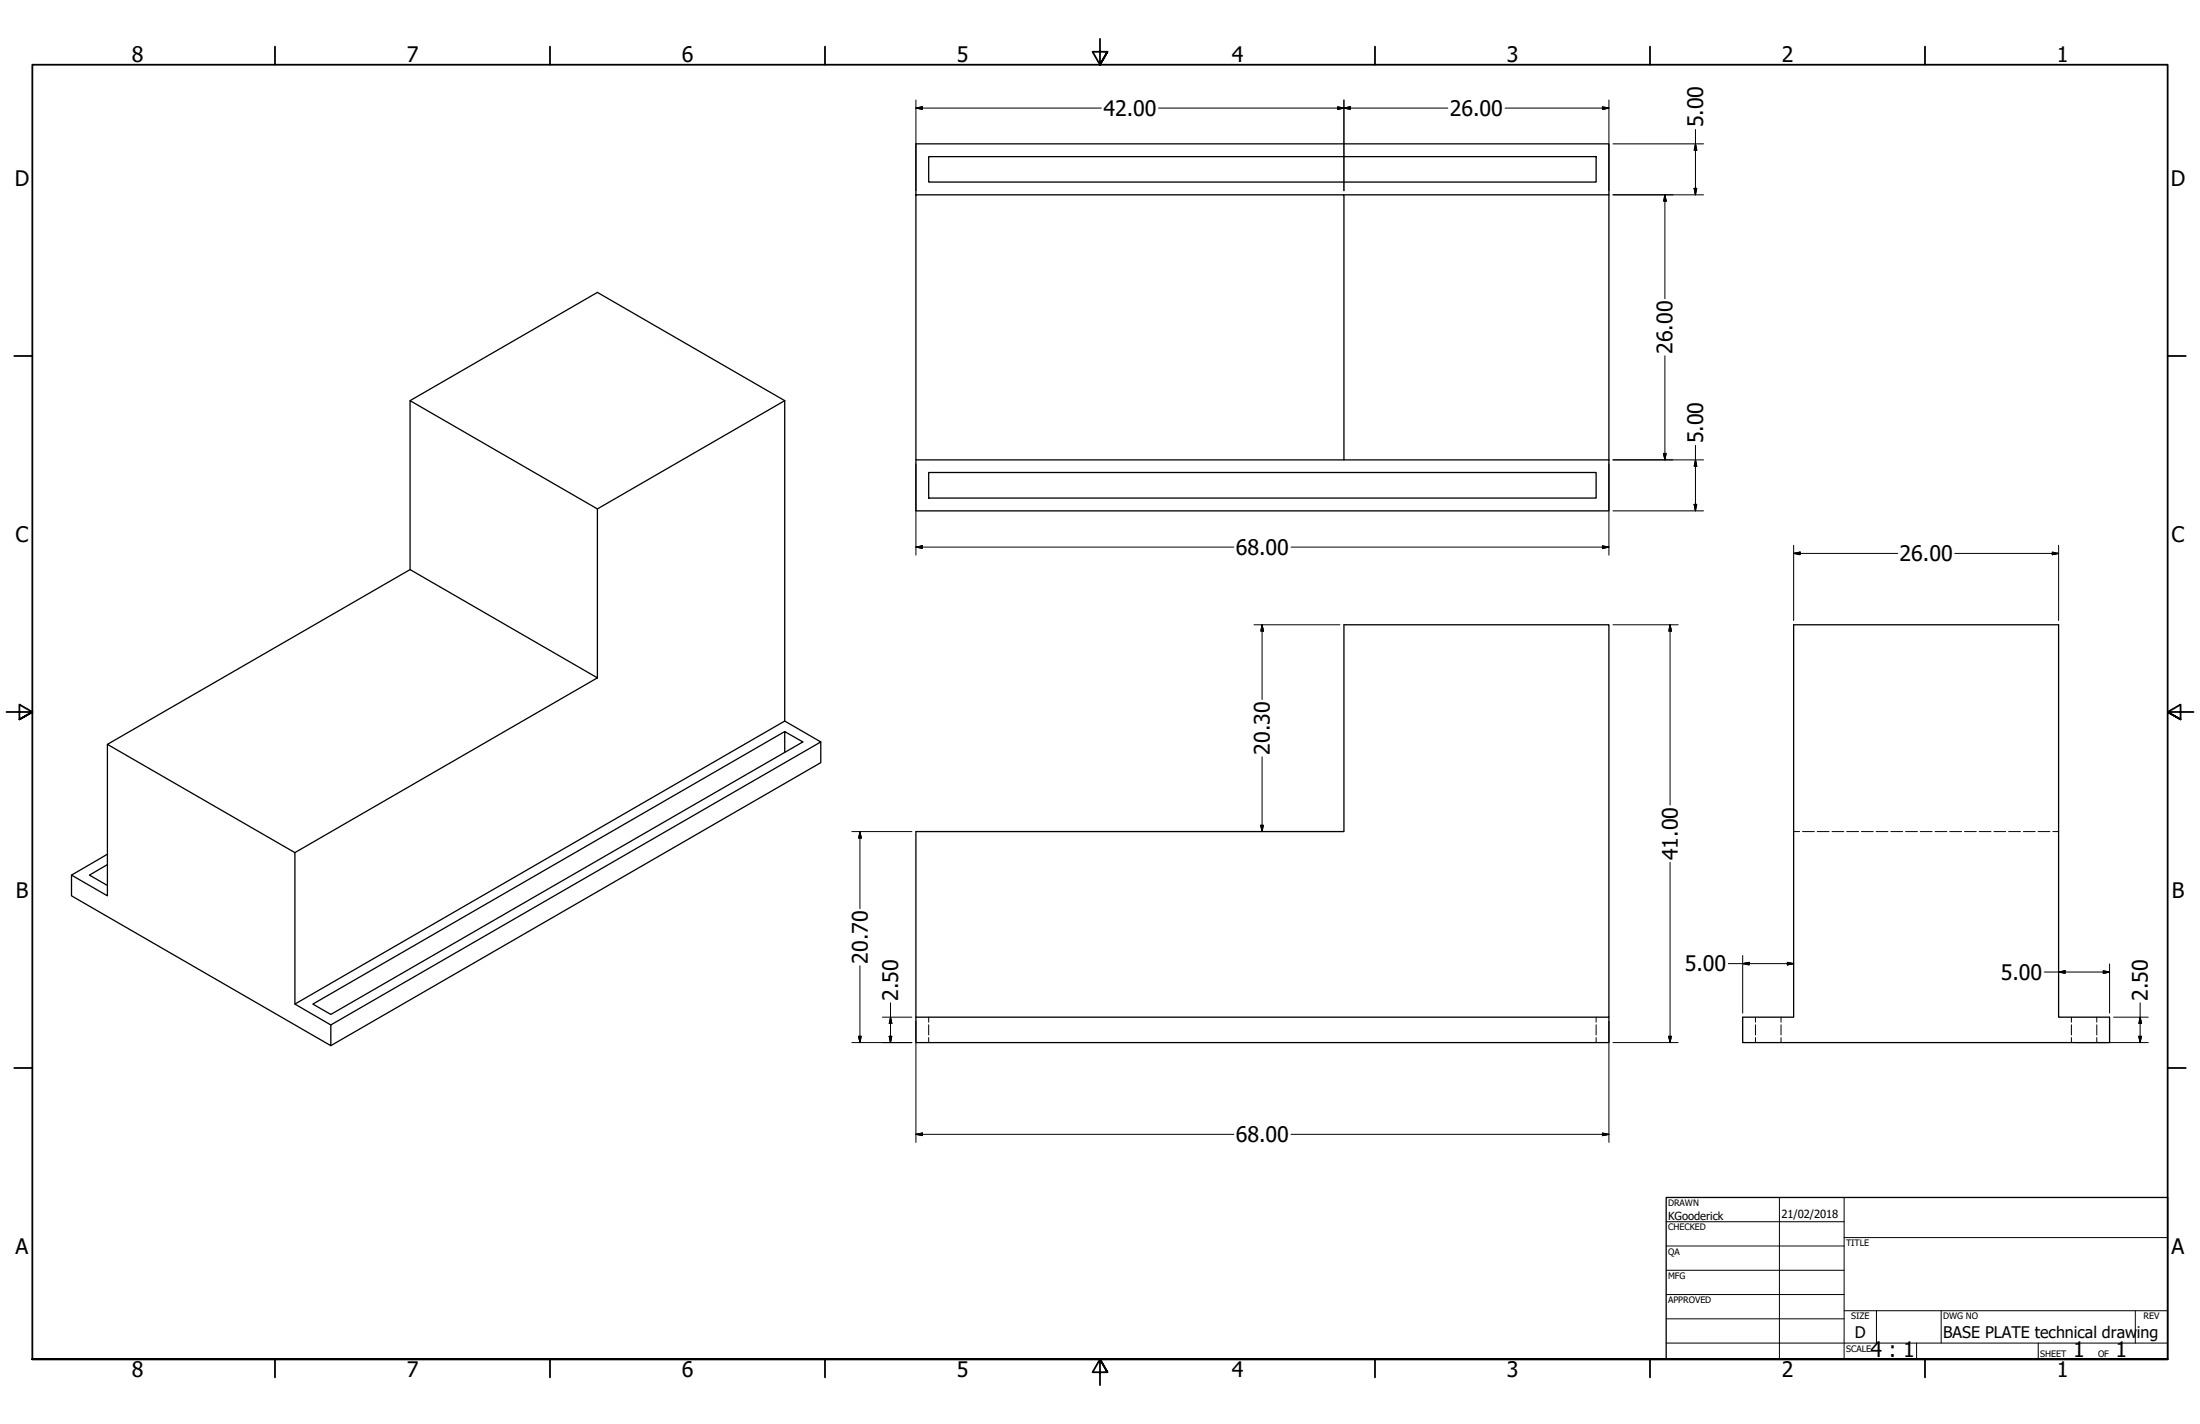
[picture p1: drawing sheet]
<svg xmlns="http://www.w3.org/2000/svg" width="864mm" height="559mm" viewBox="0 0 864 559" stroke-linecap="round" stroke-linejoin="round" font-family="sans-serif">
<!-- layer: Visible (ANSI) -->
<g fill="none" stroke="#000" stroke-width=".51">
<path d="M359.5 76.5v104h168.1v-104h-168.1v-20h272.1v20M364.6 61.5h262v9.9h-262zM527.6 76.5h104M631.6 76.5v104M161 157.2l73.5-42.5 73.5 42.5M308 157.2v125.8l-192.2 111M308 157.2l-73.5 42.5M359.5 180.5v20h272.1v-20M364.6 185.4h262v10.1h-262zM527.6 180.5h104M161 223.5l-118.8 68.6 73.6 42.5M704.1 245.2h104v154h20v9.9h-144v-9.9h20z"/>
<path d="M234.5 266v-66.3l-73.5-42.5v66.3l73.5 42.5-118.7 68.6M42.2 292.1v59.4l-14.1-8.1M308 283l14.2 8.1-192.3 111.1M308 287.1l-185.2 106.9 7.1 4.1 185.3-107-7.2-4v8.1M322.2 291.1v8.2l-192.3 111M42.2 335.2l-14.1 8.2v8.1l101.8 58.8v-8.1M42.2 339.3l-7.1 4.1 7.1 4.1M115.8 334.6v59.4l14.1 8.2M359.5 399.2h272.1v-154h-104v81.1h-168.1v82.8h272.1v-9.9"/>
</g>
<!-- layer: Hidden (ANSI) -->
<g fill="none" stroke="#000" stroke-width=".39">
<path d="M704.1 326.3h2.3M707.6 326.3h4.6M713.4 326.3h4.6M719.1 326.3h4.7M724.9 326.3h4.7M730.7 326.3h4.6M736.5 326.3h4.6M742.3 326.3h4.6M748 326.3h4.7M753.8 326.3h4.6M759.6 326.3h4.6M765.4 326.3h4.6"/>
<path d="M771.1 326.3h4.7M776.9 326.3h4.7M782.7 326.3h4.6M788.5 326.3h4.6M794.3 326.3h4.6M800 326.3h4.7M805.8 326.3h2.3M364.6 399.2v1.9M626.6 399.2v1.9M689.1 399.2v1.9M699.1 399.2v1.9M813.1 399.2v1.9"/>
<path d="M823.1 399.2v1.9M364.6 402.1v4M364.6 407.2v1.9M626.6 402.1v4M626.6 407.2v1.9M689.1 402.1v4M689.1 407.2v1.9M699.1 402.1v4M699.1 407.2v1.9M813.1 402.1v4M813.1 407.2v1.9M823.1 402.1v4"/>
<path d="M823.1 407.2v1.9"/>
</g>
<!-- layer: Border (ANSI) -->
<g fill="none" stroke="#000" stroke-width=".7">
<path d="M107.9 18.3v7.1M215.9 18.3v7.1M323.8 18.3v7.1M431.8 15.2v10.2l-2.9-5.1h5.8l-2.9 5.1 2.9-5.1M539.8 18.3v7.1M647.7 18.3v7.1M755.6 18.3v7.1M5.6 139.7h7.1M850.9 139.7h7.1M2.5 279.4h10.2l-5.1-2.9v5.8l5.1-2.9-5.1 2.9M861.1 279.4h-10.2l5.1-2.9v5.8l-5.1-2.9 5.1 2.9M5.6 419.1h7.1"/>
<path d="M850.9 419.1h7.1M12.7 533.4v-508h838.2v508h-838.2h838.2M107.9 533.4v7.1M215.9 533.4v7.1M323.8 533.4v7.1M434.7 538.5l-2.9-5.1 2.9 5.1h-5.8l2.9-5.1v10.2M539.8 533.4v7.1M647.7 533.4v7.1M755.6 533.4v7.1"/>
</g>
<!-- layer: Title (ANSI) -->
<g fill="none" stroke="#000" stroke-width=".39">
<path d="M654 479.4h69.9M698.5 469.9v63.5M723.9 469.9v63.5M654 488.9h69.9M654 498.5h69.9M723.9 485.6h127M654 508h69.9M654 517.5h69.9M723.9 514.3h127M736.6 514.3v12.7M762 514.3v12.7M838.2 514.3v12.7"/>
<path d="M654 527h196.9M752.3 527v6.4M800.1 527v6.4"/>
</g>
<path d="M654 469.9h196.9v63.5h-196.9z" fill="none" stroke="#000" stroke-width=".51"/>
<!-- layer: Dimension (ANSI) -->
<g fill="none" stroke="#000" stroke-width=".39">
<path d="M359.5 39.2v35.7M527.6 39.2v35.7M631.6 39.2v35.7M359.5 42.4l2.6-.5v1zM359.5 42.4h72.8M454.8 42.4h113.5M525.1 41.9l2.5 .5-2.5 .5zM527.6 42.4l2.4-.5v1zM590.8 42.4h40.8M629 41.9l2.6 .5-2.6 .5zM633.2 56.5h35.5M665.5 56.5l.6 2.4h-1.1z"/>
<path d="M665.5 50.8v25.7M633.2 76.5h35.5M653.5 76.5l.5 2.4h-1zM653.5 76.5v40.7M665 73.9h1.1l-.6 2.6zM653.5 139.6v40.9M653 177.9h1l-.5 2.6zM665.5 174.8v25.7M359.5 182.1v35.8M631.6 182.1v35.8M633.2 180.5h35.5M665 197.9h1.1l-.6 2.6z"/>
<path d="M665.5 180.5l.6 2.4h-1.1zM359.5 214.7l2.6-.5v1zM359.5 214.7h124.8M506.8 214.7h124.8M629 214.2l2.6 .5-2.6 .5zM633.2 200.5h35.5M704.1 217.2l2.5-.5v1zM704.1 217.2h40.8M704.1 214v29.5M767.3 217.2h40.8M805.6 216.7l2.5 .5-2.5 .5zM808.1 214v29.5"/>
<path d="M492.3 245.2h33.7M495.4 245.2l.5 2.4h-1zM495.4 245.2v29.3M633.2 245.2h25.5M655.6 245.2l.5 2.4h-1zM655.6 245.2v70.7M495.4 297v29.3M334.4 326.3h23.5M337.6 326.3l.5 2.6h-1zM337.6 326.3v30.3M494.9 323.8h1l-.5 2.5zM655.6 338.4v70.7"/>
<path d="M337.6 379v30.1M678.4 378.1h25.7M684.1 378.1l2.5-.5v1.1zM684.1 375v22.6M701.6 377.6l2.5 .5-2.5 .6zM828.1 378.3v19.3M346.4 399.2h11.5M349.6 399.2l.5 2.4h-1zM349.6 393.5v15.6M802.4 381.4h25.7M808.1 381.4l2.5-.5v1.1zM825.6 380.9l2.5 .5-2.5 .6z"/>
<path d="M829.7 399.2h13.6M840.1 399.2l.5 2.4h-1zM840.1 393.5v15.6M334.4 409.1h23.5M337.1 406.7h1l-.5 2.4zM349.1 406.7h1l-.5 2.4zM359.5 400.7v47.6M631.6 400.7v47.6M633.2 409.1h25.5M655.1 406.7h1l-.5 2.4zM814.7 409.1h28.6M839.6 406.7h1l-.5 2.4z"/>
<path d="M359.5 445.1l2.6-.5v1zM359.5 445.1h124.8M506.8 445.1h124.8M629 444.6l2.6 .5-2.6 .5z"/>
</g>
<g fill="#000" stroke="#000" stroke-width=".39">
<path d="M359.5 42.4l2.6-.5zM359.5 42.4l2.6-.5v1zM525.1 42.9l2.5-.5zM525.1 41.9l2.5 .5-2.5 .5zM527.6 42.4l2.4-.5zM527.6 42.4l2.4-.5v1zM629 42.9l2.6-.5zM629 41.9l2.6 .5-2.6 .5zM665.5 56.5l.6 2.4zM665.5 56.5l.6 2.4h-1.1zM653.5 76.5l.5 2.4zM653.5 76.5l.5 2.4h-1z"/>
<path d="M665 73.9l.5 2.6zM665 73.9h1.1l-.6 2.6zM653 177.9l.5 2.6zM653 177.9h1l-.5 2.6zM665 197.9l.5 2.6zM665 197.9h1.1l-.6 2.6zM665.5 180.5l.6 2.4zM665.5 180.5l.6 2.4h-1.1zM359.5 214.7l2.6-.5zM359.5 214.7l2.6-.5v1zM629 215.2l2.6-.5zM629 214.2l2.6 .5-2.6 .5z"/>
<path d="M704.1 217.2l2.5-.5zM704.1 217.2l2.5-.5v1zM805.6 217.7l2.5-.5zM805.6 216.7l2.5 .5-2.5 .5zM495.4 245.2l.5 2.4zM495.4 245.2l.5 2.4h-1zM655.6 245.2l.5 2.4zM655.6 245.2l.5 2.4h-1zM337.6 326.3l.5 2.6zM337.6 326.3l.5 2.6h-1zM494.9 323.8l.5 2.5zM494.9 323.8h1l-.5 2.5z"/>
<path d="M684.1 378.1l2.5-.5zM684.1 378.1l2.5-.5v1.1zM701.6 378.7l2.5-.6zM701.6 377.6l2.5 .5-2.5 .6zM808.1 381.4l2.5-.5zM808.1 381.4l2.5-.5v1.1zM825.6 382l2.5-.6zM825.6 380.9l2.5 .5-2.5 .6zM337.1 406.7l.5 2.4zM337.1 406.7h1l-.5 2.4zM349.1 406.7l.5 2.4zM349.1 406.7h1l-.5 2.4z"/>
<path d="M349.6 399.2l.5 2.4zM349.6 399.2l.5 2.4h-1zM655.1 406.7l.5 2.4zM655.1 406.7h1l-.5 2.4zM839.6 406.7l.5 2.4zM839.6 406.7h1l-.5 2.4zM840.1 399.2l.5 2.4zM840.1 399.2l.5 2.4h-1zM359.5 445.1l2.6-.5zM359.5 445.1l2.6-.5v1zM629 445.6l2.6-.5zM629 444.6l2.6 .5-2.6 .5z"/>
</g>
<g font-size="8.4">
<text x="51.7" y="24.4">8</text>
<text x="159.6" y="24.4">7</text>
<text x="267.6" y="24.4">6</text>
<text x="375.5" y="24.4">5</text>
<text x="483.5" y="24.4">4</text>
<text x="591.4" y="24.4">3</text>
<text x="699.4" y="24.4">2</text>
<text x="807.3" y="24.4">1</text>
<text x="433.1" y="45.5">42.00</text>
<text x="569.2" y="45.5">26.00</text>
<text x="668.6" y="50" transform="rotate(-90 668.6 50)">5.00</text>
<text x="5.8" y="72.9">D</text>
<text x="852.1" y="72.9">D</text>
<text x="656.6" y="138.9" transform="rotate(-90 656.6 138.9)">26.00</text>
<text x="668.6" y="174" transform="rotate(-90 668.6 174)">5.00</text>
<text x="6.1" y="212.6">C</text>
<text x="852.4" y="212.6">C</text>
<text x="485.1" y="217.7">68.00</text>
<text x="745.7" y="220.2">26.00</text>
<text x="498.5" y="296.2" transform="rotate(-90 498.5 296.2)">20.30</text>
<text x="658.6" y="337.6" transform="rotate(-90 658.6 337.6)">41.00</text>
<text x="6.2" y="352.3">B</text>
<text x="852.5" y="352.3">B</text>
<text x="340.6" y="378.2" transform="rotate(-90 340.6 378.2)">20.70</text>
<text x="661.4" y="381.2">5.00</text>
<text x="785.4" y="384.5">5.00</text>
<text x="352.6" y="392.7" transform="rotate(-90 352.6 392.7)">2.50</text>
<text x="843.2" y="392.7" transform="rotate(-90 843.2 392.7)">2.50</text>
<text x="485.1" y="448.2">68.00</text>
<text x="6.1" y="492">A</text>
<text x="852.4" y="492">A</text>
<text x="734.3" y="532.6">4 : 1</text>
<text x="813.8" y="532.6">1</text>
<text x="830.5" y="532.6">1</text>
<text x="51.7" y="540.5">8</text>
<text x="159.6" y="540.5">7</text>
<text x="267.6" y="540.5">6</text>
<text x="375.5" y="540.5">5</text>
<text x="483.5" y="540.5">4</text>
<text x="591.4" y="540.5">3</text>
<text x="699.4" y="540.5">2</text>
<text x="807.3" y="540.5">1</text>
</g>
<g font-size="6.3">
<text x="728.1" y="524.9">D</text>
<text x="762.8" y="525">BASE PLATE technical draw</text>
<text x="838.8" y="525">ing</text>
</g>
<g font-size="4.4">
<text x="654.8" y="478.6">KGooderick</text>
<text x="699.3" y="478">21/02/2018</text>
</g>
<g font-size="3.5">
<text x="654.8" y="473.2">DRAWN</text>
<text x="654.8" y="482.8">CHECKED</text>
<text x="724.7" y="488.9">TITLE</text>
<text x="654.8" y="492.3">QA</text>
<text x="654.8" y="501.8">MFG</text>
<text x="654.8" y="511.4">APPROVED</text>
<text x="726.7" y="517.7">SIZE</text>
<text x="762.8" y="517.7">DWG NO</text>
<text x="841.4" y="517.7">REV</text>
<text x="724.7" y="530.4">SCALE</text>
<text x="800.9" y="532.6">SHEET</text>
<text x="823.6" y="532.6">OF</text>
</g>
</svg>
